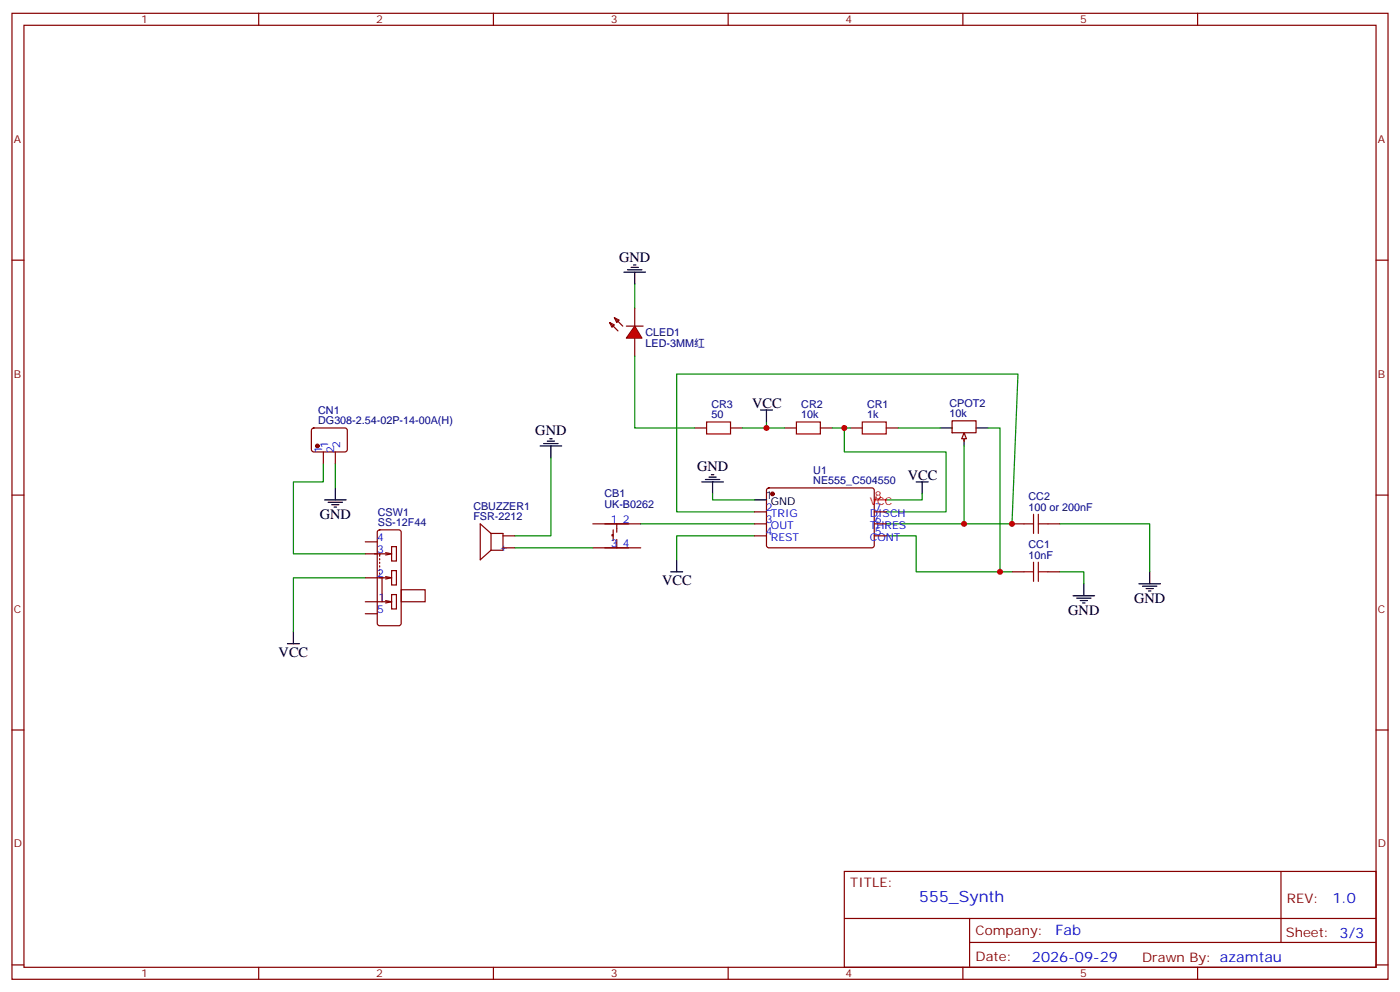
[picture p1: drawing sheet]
<svg xmlns="http://www.w3.org/2000/svg" width="412mm" height="292mm" viewBox="0 0 412 292" stroke-linecap="round" stroke-linejoin="round" font-family="sans-serif">
<g fill="none" stroke="#870000" stroke-width=".35">
<path d="M3.5 3.9h405.4v284.4h-405.4zM7.1 7.4h398.2v277.3h-398.2zM76.2 3.9v3.5M145.3 3.9v3.5M214.5 3.9v3.5M283.6 3.9v3.5M352.8 3.9v3.5M3.5 76.6h3.6M405.3 76.6h3.6M231.1 126h3.5M241.7 126h3.5M250.5 126h3.5"/>
<path d="M261.1 126h3.5M280.5 123.9h7v3.5h-7zM284 128.1v1.8M3.5 145.7h3.6M298.1 154.2h3.5M308.7 154.2h3.5M405.3 145.7h3.6M298.1 168.3h3.5M308.7 168.3h3.5M3.5 214.9h3.6M405.3 214.9h3.6M248.7 256.5h156.6v28.2h-156.6z"/>
<path d="M377.3 256.5v20.9M248.7 270.4h156.5M285.6 277.4h119.6M285.6 270.4v14.1M3.5 284h3.6M76.2 284.7v3.6M145.3 284.7v3.6M214.5 284.7v3.6M283.6 284.7v3.6M352.8 284.7v3.6M405.3 284h3.6"/>
</g>
<path d="M234.6 124.2h7.1v3.5h-7.1zM254 124.2h7.1v3.5h-7.1zM301.6 154.2h2.8M304.4 151.4v5.6M305.9 151.4v5.6M305.9 154.2h2.8M301.6 168.3h2.8M304.4 165.5v5.6M305.9 168.3h2.8M305.9 165.5v5.6" fill="none" stroke="#a10000" stroke-width=".35"/>
<path d="M276.9 126h3.6M284 127.7v3.6M287.5 126h3.5" fill="none" stroke="#000" stroke-width=".35"/>
<path d="M284 127.4l.7 1.8h-1.4z" fill="#f0f0f0" stroke="#870000" stroke-width=".35"/>
<g fill="none" stroke="#000" stroke-width=".35">
<path d="M159.1 131.3h6.4M160.2 130.6h4.2M161.2 129.9h2.1M161.9 129.2h.7M162.3 131.3v3.5M209.5 139.7h.8M224 120.7h3.5M225.8 120.7v3.5M206.7 141.9h6.4M207.8 141.1h4.2M208.8 140.4h2.2M209.9 141.9v3.5"/>
<path d="M269.9 141.9h3.5M271.6 141.9v3.5M197.6 168.3h3.5M199.3 164.8v3.5M316.1 175.4h6.3M317.1 176.1h4.3M318.2 176.8h2.1M318.9 177.5h.7M319.3 171.8v3.6M335.5 171.8h6.3M336.5 172.5h4.3M337.6 173.2h2.1"/>
<path d="M338.3 174h.7M338.7 168.3v3.5"/>
</g>
<g fill="none" stroke="#008700" stroke-width=".35">
<path d="M162.3 134.8v22.9h-10.6M225.8 124.2v1.8h5.3M245.2 126h3.5M250.5 126h-1.8v7h30v17.7h-17.6M264.6 126h12.3M284 131.3v22.9M291 126h3.6v42.3M222.2 150.7h-22.9v-40.6h100.6l-1.8 44.1h-37M222.2 157.7h-22.9v7.1M261.1 157.7h8.8v10.6h28.2M271.6 145.4v1.7h-10.5M312.2 154.2h26.5v14.1"/>
<path d="M312.2 168.3h7.1v3.5"/>
</g>
<path d="M184.5 96h4.9M144.6 157h3.6v5h-3.6M144.6 157v5M144.6 157l-3.1-2.8v10.6l3.1-2.8M148.2 157.7h3.5M148.2 161.3h3.5" fill="none" stroke="#870000" stroke-width=".35"/>
<path d="M187 96l2.1 3.5h-4.6z" fill="#f00" stroke="#870000" stroke-width=".35"/>
<g fill="none" stroke="#870000" stroke-width=".35">
<path d="M179.6 94.9l1.4 .7-.7 .7zM179.6 94.9l2.4 2.5M181 93.5l1.4 .7-.7 .7zM181 93.5l2.4 2.5M187 90.7v5.3M187 99.5v5.3M92 126.2l.4-.2h9.5l.4 .7-.1 5.9-.6 .4h-9.4l-.5-.7v-5.6zM95.2 133v3.6M98.8 133v3.6M204.6 126h3.5M215.2 126h3.5M107.6 159.5h3.5"/>
<path d="M111.4 156.2l.4-.2h5.7l.6 .4 .1 27.1-.3 .5-.4 .2h-5.7l-.5-.2-.2-.5v-26.8zM174.6 154.2h14.1M180.6 157.4h-.3v.3h.3M180.6 156v3.1M181.7 154.2v2.5M181.7 158.8v2.5M222.2 154.2h3.6M222.2 150.7h3.6M222.2 157.7h3.6M226 143.8l.5-.2 30.6 .1 .4 .6v16.5l-.7 .5-30.6-.1-.4-.7v-16.2zM257.5 154.2h3.6M257.5 150.7h3.6"/>
<path d="M257.5 157.7h3.6M107.6 177.1h4.9M107.6 163h4.4M107.6 170.1h5.3M111.8 169.7v.4h2.9M111.8 164.4v.4M111.8 165.5v.3M111.8 166.5v.4M111.8 167.6v.4M111.8 168.7v.3M112.5 170.1v7h2.9M113.6 162.7l1.8 .3-1.8 .4"/>
<path d="M113.6 169.7l1.8 .4-1.8 .3M113.6 176.8l1.8 .3M114.7 163h-2.9v.7M115.4 160.9h1.4v4.2h-1.4zM115.4 168h1.4v4.2h-1.4zM115.4 175h1.4v4.2h-1.4zM115.4 177.1l-1.8 .4M118.2 173.6h7v3.5h-7zM174.6 161.3h14.1M107.6 180.7h3.5"/>
</g>
<g fill="#870000" stroke="#870000" stroke-width=".35">
<circle cx="93.5" cy="131.3" r=".53"/>
<circle cx="227.5" cy="145.4" r=".53"/>
</g>
<g fill="none" stroke="#000" stroke-width=".35">
<path d="M184.9 79.4h4.2M185.9 78.7h2.1M186.6 78h.7M183.8 80.1h6.3M187 80.1v3.5M95.6 147.1h6.4M96.7 147.8h4.2M97.7 148.6h2.1M98.4 149.3h.7M98.8 143.6v3.5M222.2 147.1h3.6M84.7 189.5h3.5"/>
<path d="M86.4 185.9v3.6"/>
</g>
<path d="M187 83.6v7.1M187 104.8v21.2h17.6M95.2 136.6v5.3h-8.8v21.1h21.2M98.8 136.6v7M218.7 126h7.1M188.7 154.2h33.5M209.9 145.4v1.7h12.3M107.6 170.1h-21.2v15.8M151.7 161.3h22.9" fill="none" stroke="#008700" stroke-width=".35"/>
<path d="M257.5 147.1h3.6" fill="none" stroke="#f00" stroke-width=".35"/>
<path d="M208.1 124.2h7.1v3.5h-7.1z" fill="none" stroke="#a10000" stroke-width=".35"/>
<g fill="#c00">
<circle cx="284" cy="154.2" r=".88"/>
<circle cx="294.6" cy="168.3" r=".88"/>
<circle cx="248.7" cy="126" r=".88"/>
<circle cx="225.8" cy="126" r=".88"/>
<circle cx="298.1" cy="154.2" r=".88"/>
</g>
<text font-size="4.6" fill="#00f" x="270.8" y="265.5">555_Synth</text>
<g font-size="4.2">
<text x="182.4" y="77">GND</text>
<text x="221.5" y="120">VCC</text>
<text x="157.7" y="128.1">GND</text>
<text x="205.3" y="138.7">GND</text>
<text x="267.4" y="141.1">VCC</text>
<text x="94.2" y="152.8">GND</text>
<text x="195.1" y="172.3">VCC</text>
<text x="334.1" y="177.5">GND</text>
<text x="314.7" y="181">GND</text>
<text x="82.1" y="193.4">VCC</text>
</g>
<g font-size="4.2" fill="#00f">
<text x="392.5" y="265.8">1.0</text>
<text x="310.9" y="275.3">Fab</text>
<text x="304" y="283.1">2026-09-29</text>
</g>
<g font-size="3.9" fill="#800">
<text x="250.5" y="261.1">TITLE:</text>
<text x="379.1" y="265.8">REV:</text>
<text x="287.4" y="275.3">Company:</text>
<text x="378.7" y="275.9">Sheet: 3/3</text>
<text x="287.4" y="283">Date:</text>
<text x="336.4" y="283.1">Drawn By: azamtau</text>
</g>
<g font-size="3.2" fill="#800">
<text x="41.6" y="6.9">1</text>
<text x="110.8" y="6.9">2</text>
<text x="179.9" y="6.9">3</text>
<text x="249.1" y="6.9">4</text>
<text x="318.2" y="6.9">5</text>
<text x="4.1" y="42">A</text>
<text x="405.9" y="42">A</text>
<text x="4.1" y="111.2">B</text>
<text x="405.9" y="111.2">B</text>
<text x="4.1" y="180.3">C</text>
<text x="405.9" y="180.3">C</text>
<text x="4.1" y="249.4">D</text>
<text x="405.9" y="249.4">D</text>
<text x="41.6" y="287.7">1</text>
<text x="110.8" y="287.7">2</text>
<text x="179.9" y="287.7">3</text>
<text x="249.1" y="287.7">4</text>
<text x="318.2" y="287.7">5</text>
</g>
<g font-size="3.2" fill="#000080">
<text x="190.1" y="98.9">CLED1</text>
<text x="190.1" y="102.1">LED-3MM红</text>
<text x="209.6" y="120">CR3</text>
<text x="236" y="120">CR2</text>
<text x="255.4" y="120">CR1</text>
<text x="279.7" y="119.7">CPOT2</text>
<text x="93.7" y="124.9">DG308-2.54-02P-14-00A(H)</text>
<text x="93.7" y="121.9">CN1</text>
<text x="209.6" y="123.2">50</text>
<text x="236" y="123.2">10k</text>
<text x="255.4" y="123.2">1k</text>
<text x="279.7" y="122.8">10k</text>
<text x="239.6" y="142.5">NE555_C504550</text>
<text x="239.6" y="139.4">U1</text>
<text x="178" y="149.4">UK-B0262</text>
<text x="178" y="146.4">CB1</text>
<text x="303" y="147.3">CC2</text>
<text x="111.3" y="154.9">SS-12F44</text>
<text x="111.3" y="151.8">CSW1</text>
<text x="139.4" y="153.1">FSR-2212</text>
<text x="139.4" y="150.1">CBUZZER1</text>
<text x="303" y="150.3">100 or 200nF</text>
<text x="303" y="161.4">CC1</text>
<text x="303" y="164.4">10nF</text>
</g>
<g font-size="3.2" fill="#00f">
<text x="96.7" y="131.7" transform="rotate(-90 96.7 131.7)">1</text>
<text x="100.2" y="131.7" transform="rotate(-90 100.2 131.7)">2</text>
<text x="94.9" y="133.2" transform="rotate(-90 94.9 133.2)">1</text>
<text x="98.4" y="133.2" transform="rotate(-90 98.4 133.2)">2</text>
<text x="179.9" y="153.8">1</text>
<text x="183.4" y="153.8">2</text>
<text x="225.6" y="150.3">2</text>
<text x="225.6" y="153.8">3</text>
<text x="227.1" y="152.1">TRIG</text>
<text x="227.1" y="155.6">OUT</text>
<text x="256.2" y="155.6">THRES</text>
<text x="256.2" y="152.1">DISCH</text>
<text x="257.7" y="153.8">6</text>
<text x="257.7" y="150.3">7</text>
<text x="111.1" y="159.1">4</text>
<text x="179.9" y="160.9">3</text>
<text x="183.4" y="160.9">4</text>
<text x="225.6" y="157.4">4</text>
<text x="227.1" y="159.1">REST</text>
<text x="256.2" y="159.1">CONT</text>
<text x="257.7" y="157.4">5</text>
<text x="111.1" y="162.7">3</text>
<text x="147.1" y="162.3">+</text>
<text x="111.1" y="169.7">2</text>
<text x="111.5" y="176.8">1</text>
<text x="111.1" y="180.3">5</text>
</g>
<g font-size="3.2">
<text x="225.6" y="146.8">1</text>
<text x="227.1" y="148.6">GND</text>
</g>
<g font-size="3.2" fill="#f00">
<text x="256.2" y="148.6">VCC</text>
<text x="257.7" y="146.8">8</text>
</g>
</svg>
